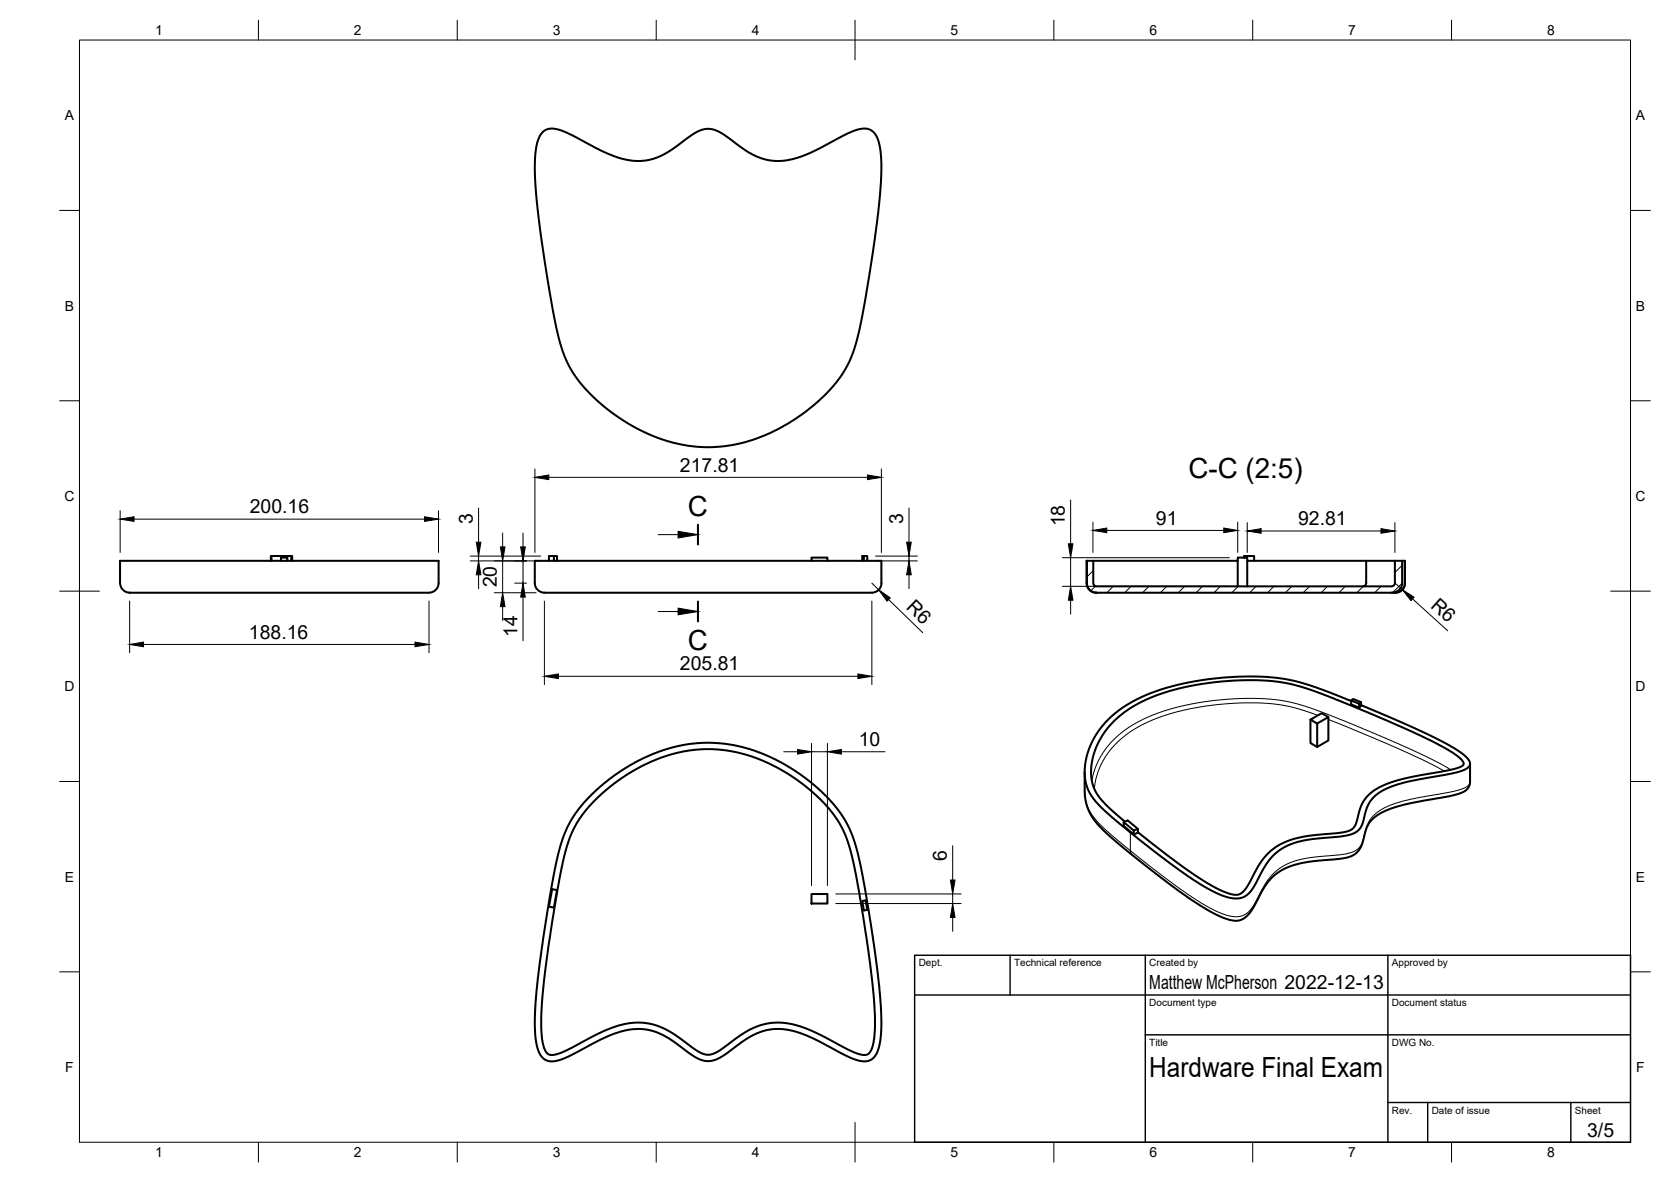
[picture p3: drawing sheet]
<svg xmlns="http://www.w3.org/2000/svg" width="420mm" height="297mm" viewBox="0 0 420 297" stroke-linecap="round" stroke-linejoin="round" font-family="sans-serif">
<!-- layer: Visible -->
<g fill="none" stroke="#000" stroke-width=".51">
<path d="M136.4 33.3l.7-.6 1-.4h1.3l1.2 .3 3.3 1.4 6 3.3 4.3 1.9 3.1 .9 3.7 .4 2.8-.4 2.2-.8 3-1.7 6.2-4.4 1.5-.7 1.9-.1 1.3 .3 1.5 .8 6.1 4.3 2.8 1.6 2.9 .8 3 .3 2.8-.4 3.6-1.2 3.7-1.7 6.7-3.6 2-.8 2.6-.5 1 .2 .8 .4 .8 1.1 .7 1.6 .5 2.6 .2 3-.1 4.5-.4 4.5-1.6 13.2-2.5 15.2-1.8 7.7-.7 2.3-1.3 3-1.2 2.1-2 2.7a44.9 44.9 0 0 1-29.1 15.9l-3.6 .1-2.9-.2a44.9 44.9 0 0 1-30.6-19l-1-1.8-1.3-3.1-1.7-6.1-2.1-12-2.2-15.2-.9-8.9-.1-6.1 .6-4.2 .6-1.7zM68.3 139.7h-.2v1.2M70.7 139.7h2.5v1.2M73.2 139.7h.3v1.2M139.3 139.7h-1.3v1.2M217.2 139.7h-.4v1.2M312.9 139.7h2.4v1.2M30.2 146.5v-5.6h80.1v5.6a2.4 2.4 0 0 1-2.4 2.4M30.2 146.5a2.4 2.4 0 0 0 2.4 2.4M32.6 149h75.3M32.6 148.9h.1M68.3 140.9v-1.2h2.4v1.2"/>
<path d="M70.7 140.1h1.6v.8M136.9 149h82.3M136.9 148.9a2.4 2.4 0 0 1-2.4-2.4v-5.6h87.1v6.2a2.4 2.4 0 0 1-2.4 1.8M139.3 140.9v-1.2h.8v1.2M204 140.9v-.8h4v.8M217.2 140.9v-1.2h.9v1.2M273.3 140.9h1.6v5.6l.2 .6 .5 .2h74.3l.5-.2 .3-.5v-5.7h1.9l-.1 6.2-.7 1.1-.6 .5-1 .2h-74.8a2.38 2.38 0 0 1-2.1-2.4zM273.3 140.9l-.1 5.6a2.4 2.4 0 0 0 2.4 2.4M274.9 140.9h36.3M275.6 149h.1M311.2 147.3v-7.2h2.4v7.2M312.8 140.1v-.4h.1v.4"/>
<path d="M313.6 140.9h37.1M343.5 140.9v5.6a.79 .79 0 0 1-.8 .8M349.8 149h1.1M352.6 140.9h.7v5.6a2.36 2.36 0 0 1-2.4 2.4M353.2 140.9v5.6a2.4 2.4 0 0 1-2.4 2.4M339.7 176.2l-10.5-4-3.4-1-3.1-.6-3.5-.4-3.9-.2-5.3 .1-5 .4-4.6 .7-4.2 .9-4.6 1.3-4.4 1.7-3.6 1.9-3.2 2.2-2.2 2-2.2 2.9a15.8 15.8 0 0 0-2.8 13.2l1.1 2.6 2.2 2.6 4.3 3.9 7.2 5.8 8.4 6.4 5.7 3.8 4.1 2.2 3.1 1 1.1 .2 1.6-.1 1.1-.5 .9-.7 1.2-1.5 2.5-4.8 1.2-1.8 2.1-2.2 2.4-1.5 2.3-1 3-.6 10.3-1.2 1.5-.5 .8-.5a6.5 6.5 0 0 0 1.9-4.3l.7-2 1.1-1.8 1.5-1.4 2-1.2 5-1.7 11.4-2.1 1.8-.4 1.8-.7a1.58 1.58 0 0 0 1.1-1.3 1.58 1.58 0 0 0-.8-1.6l-2.7-2.1-5-2.8-8.6-3.9-10.3-4.4M339.7 176l2 .9M342.2 176.5l-.5 .4v.9l-2-.8v-1l.5-.4 2 .9v.9l-.5 .4M329.5 180.9l2.8-1.7 1.7 1-2.8 1.6zM329.5 180.9v5.8l1.7 1v-5.9M334 180.2v5.9l-2.8 1.6M369.6 191.9v5.2l-.4 .9-.8 .7-1.7 .8-2.1 .6-11.6 2.1-3.4 1-2.5 1.2-1.6 1-1.4 1.6-.5 1.2-1.3 4.3-.6 1.1-1 1.1-1.4 .6-1.6 .4-7.1 .7-3.5 .5-2.8 .8-1.8 .9-2.2 1.5-1.6 1.7-4.6 7.8-1.6 1.4-1.5 .4-2.1-.3-2.2-.8-3.5-1.9-3.4-2.1-10.4-7.7-6.3-5-5.5-4.8-2.7-3.1-1.5-2.9-.6-3-.1-5.8"/>
<path d="M148.2 200.2l3.5-3.2 5.3-3.8 4.6-2.6 4.6-1.9a36.7 36.7 0 0 1 32.1 4l5.7 4 2.7 2.3 2.8 3 1.7 2.1 1.6 2.5 1.2 2.7 1.1 3.1 1.3 5.1 1.3 7.3 2 12.4 1.4 11 .5 6.4-.1 5.2-.4 2.8-.9 2.5a3.8 3.8 0 0 1-5 1.2l-2.6-1.1-7-3.7-2.7-1.2-3.5-1.2-3.3-.5-3.4 .3-3.2 1.2-2.7 1.6-3.8 2.8-2.2 1.4a6 6 0 0 1-7-.9l-6.1-4.3a14.7 14.7 0 0 0-14.3-.5l-2.8 1.3-7.3 3.8-3 1.2-1.3 .2-1.4-.1-1-.7-.8-1a22.5 22.5 0 0 1-1.3-10.7l.8-8.5 1.2-9.3 2-12.7 1.9-9.2 1.1-3.9 1.7-3.7 2.4-3.7zM150.1 200.6l3.3-2.9 4-2.9 3.9-2.2 4.5-2.1 3.6-1.1 3.6-.8 4-.3 3.8 .1 4.3 .6 3.6 1 4.1 1.6 4 2.1 3.5 2.2 3.9 3.1 3.4 3.2 2.4 3a36.6 36.6 0 0 1 5.2 14.5l2.6 15.4 1.9 15.2 .3 4.7v3.7l-.3 3-.6 2.1-.6 .9-.6 .4h-1l-1.1-.3-2.7-1.1-8.7-4.5-3.3-1.3-3.3-.8a17 17 0 0 0-13.4 4.3l-3 2.3-1.6 .9-1.4 .5-1.1-.1-2.3-1.1-6.8-4.8-2.8-1.3-1.9-.5a20.1 20.1 0 0 0-13.3 2.5l-7.7 4.2-3.3 1.1h-1l-.7-.5-.7-1.4-.5-2-.2-3.1 .2-6.2 1.5-13.3 3.1-18.9 1-4.7 1.3-4.2a27.8 27.8 0 0 1 6.9-10.2zM282.5 206.6l1.1-.4 2.5 2.1v1l-1 .4M282.9 206.5l-3.1-2.6-2.5-2.5a12 12 0 0 1-1.8-13.2l1.8-3.5 1.4-1.9 1.5-1.7 4-3.1 4.6-2.5 6.6-2.2 6.5-1.4 8.3-.9 5.7-.1 4.5 .3 4.6 .8 4.9 1.5 5.5 2.1 14.1 5.8 9.7 4.5 6.3 3.4 1.8 1.5 .7 1-.3 .6-1.3 .6-14.5 3-3.2 1-2.9 1.4-1.5 1.2-1.5 1.9-.9 2.1-1.1 3.7-.6 .9-.7 .4-2.2 .6-9.6 1.1-2.8 .7-3.2 1.3-1.9 1.3-2 2-1.5 2.2-2.7 5-1.2 1.5-1.1 .5h-1.5l-1.9-.6-2.5-1.2-2.9-1.7-6.8-4.7-9.6-7.5M286.1 208.3l-1 .4v1l-2.6-2.1v-1l2.6 2.1M138.8 223.5l1.3 .2-.8 4.4-1.3-.2zM204 224.7h4v2.4h-4zM216.8 226.4l.9-.1 .4 2.4-.9 .1z"/>
</g>
<!-- layer: Visible Narrow -->
<path d="M331.4 179.8l-6.8-2.2-6-.9h-7l-8.5 .7-7.6 1.6-3.2 1-3.4 1.3-2.5 1.3-2.7 1.7-2.2 1.7-1.5 1.5a18.3 18.3 0 0 0-4.8 10.8M272.7 198.6a11.8 11.8 0 0 0 4.6 9.3l6.9 5.9M334 180.8l17.7 7.4 6.8 3.1 4.7 2.5M364.8 193.4l-4.5-2.4-5.2-2.5-15.6-6.7-10.6-4.1-2.9-.9-3.9-.8-4.6-.4-5.2-.1-4.2 .3-5.8 .6-4.1 .8-5.4 1.4-4.1 1.6-3.4 1.7a20.6 20.6 0 0 0-10.8 14.3M369.6 196.5l-.4 .9-1.8 .9-3 .8-11.4 2.2-3.5 1.1-2.5 1.2-1.3 1.1-1.2 1.3-.9 1.8-1.4 4.5-.8 1.1-1 .6-3.4 .8-6.1 .5-3.4 .6-3.1 .9-2.2 1.1-1.6 1.3-1.9 2-3.2 5.8-1.1 1.7-1.2 1.1-1.3 .5-1.6 .1-2.3-.5-2.8-1.2-3.4-1.9-8.9-6.2-8.7-6.8M284.2 209.2v4.6M284.2 213.8l.2 .6 .3 .4" fill="none" stroke="#000" stroke-width=".25"/>
<!-- layer: BORDER -->
<g fill="none" stroke="#000" stroke-width=".25">
<path d="M20 10.1h390v276.9h-390zM65 5.1v5M115 5.1v5M165 5.1v5M215 5.1v10M265 5.1v5M315 5.1v5M365 5.1v5M15 52.9h5M410 52.9h5M15 100.7h5M410 100.7h5"/>
<path d="M15 148.6h10M405 148.6h10M15 196.4h5M410 196.4h5M15 244.2h5M410 244.2h5M65 287v5M115 287v5M165 287v5M215 282.1v9.9M265 287v5M315 287v5"/>
<path d="M365 287v5"/>
</g>
<!-- layer: TITLEBLOCK -->
<path d="M230 240.1h180v46.9h-180zM230 250h180M254 240.1v9.9M288 240.1v46.9M349 240.1v46.9M288 260.1h122M349 277.1h61M359 277.1v9.9M395 277.1v9.9" fill="none" stroke="#000" stroke-width=".36"/>
<!-- layer: Hatching -->
<g fill="none" stroke="#000" stroke-width=".25">
<path d="M274.9 143.4l-1.6 1.6M275.5 147.3l-1.2 1.2M279.9 147.3l-1.6 1.7M284.4 147.3l-1.6 1.7M288.9 147.3l-1.6 1.7M293.4 147.3l-1.6 1.7M297.9 147.3l-1.6 1.7M302.3 147.3l-1.5 1.7M306.8 147.3l-1.6 1.7M311.3 147.3l-1.6 1.7M315.8 147.3l-1.6 1.7M320.3 147.3l-1.6 1.7"/>
<path d="M324.8 147.3l-1.6 1.7M329.3 147.3l-1.6 1.7M333.8 147.3l-1.6 1.7M338.3 147.3l-1.6 1.7M342.8 147.3l-1.6 1.7M347.3 147.3l-1.6 1.7M352.6 142.1l-1.9 1.8M352.6 146.5l-2.4 2.4"/>
</g>
<!-- layer: Section Lines -->
<path d="M175.5 131.9v4.9M175.5 151.2v5" fill="none" stroke="#000" stroke-width=".51"/>
<path d="M165.5 134.4h5M165.5 153.7h5" fill="none" stroke="#000" stroke-width=".25"/>
<path d="M170.5 133.5l5 .9-5 .8zM170.5 152.8l5 .9-5 .8z" fill="#000" stroke="#000" stroke-width=".25"/>
<!-- layer: FD_Dimensions -->
<g fill="none" stroke="#000" stroke-width=".25">
<path d="M134.5 117.8v21M138 120h80.1M221.6 117.8v21M30.2 128.3v10.5M33.7 130.5h73.1M110.3 128.3v10.5M118.2 139.7h17.8M120.3 127.7v8.6M120.3 139.7v1.3M126.4 133.9v3.5M131.5 133.9v3.5M220.2 139.7h10.5"/>
<path d="M228.6 127.7v8.6M228.6 139.7v1.3M269.2 125.7v11M274.8 131.2v7.6M278.3 133.3h29.4M311.2 131.2v7.6M313.6 131.3v7.5M317.1 133.4h30.1M350.7 131.3v7.5M32.6 151.1v12.9M107.9 151.1v12.9M118.2 141h17.8"/>
<path d="M120.3 144.4v3.5M124.3 149h10.5M126.4 141v8M126.4 152.4v3.5M129.4 146.5h3M131.5 141v5.5M131.5 150.1v10.9M136.9 151.1v20.9M219.2 151.1v20.9M219.2 146.5l1.7 1.7M220.2 141h10.5M223.4 150.7l8.6 8.3"/>
<path d="M228.6 144.4v3.5M267.1 147.3h42M267.1 140.2h42M269.2 140.2v7.1M269.2 150.8v3.6M350.8 146.5l1.8 1.7M355.2 150.5l8.8 8M36.1 162h68.3M140.4 170h75.3M197.1 188.9h3.5M204 186.8v35.8M204 188.9h4"/>
<path d="M208 186.8v35.8M211.6 188.9h10.9M239.5 212.5v8.7M210.1 227.1h31.6M210.1 224.6h31.6M239.5 224.6v2.5M239.5 230.6v3.4"/>
</g>
<g fill="#000" stroke="#000" stroke-width=".25">
<path d="M134.5 120l3.5-.6v1.1zM218.1 119.4l3.5 .6-3.5 .5zM30.2 130.5l3.5-.6v1.1zM106.8 129.9l3.5 .6-3.5 .5zM119.8 136.3h1.1l-.6 3.4zM125.8 137.4h1.2l-.6 3.6zM130.9 137.4h1.2l-.6 3.6zM228 136.3h1.1l-.5 3.4zM268.6 136.7h1.2l-.6 3.5zM274.8 133.3l3.5-.6v1.2zM307.7 132.7l3.5 .6-3.5 .6zM313.6 133.4l3.5-.6v1.2z"/>
<path d="M347.2 132.8l3.5 .6-3.5 .6zM120.3 141l.6 3.4h-1.1zM126.4 149l.6 3.4h-1.2zM131.5 146.5l.6 3.6h-1.2zM220.9 148.2l3 2-.9 .9zM228.6 141l.5 3.4h-1.1zM269.2 147.3l.6 3.5h-1.2zM352.6 148.2l3 1.9-.8 .8zM32.6 162l3.5-.6v1.1zM104.4 161.4l3.5 .6-3.5 .5zM136.9 170l3.5-.6v1.1zM215.7 169.4l3.5 .6-3.5 .5z"/>
<path d="M200.6 188.3l3.4 .6-3.4 .6zM208 188.9l3.6-.6v1.2zM239.5 227.1l.6 3.5h-1.1zM239 221.2h1.1l-.6 3.4z"/>
</g>
<g font-size="7">
<text x="298.8" y="120">C-C (2:5)</text>
<text x="172.9" y="129.8">C</text>
<text x="172.9" y="163.2">C</text>
<text x="289" y="270.6">Hardware Final Exam</text>
</g>
<g font-size="4.9">
<text x="171" y="118.5">217.81</text>
<text x="62.8" y="129">200.16</text>
<text x="118.9" y="131.6" transform="rotate(-90 118.9 131.6)">3</text>
<text x="227.1" y="131.6" transform="rotate(-90 227.1 131.6)">3</text>
<text x="290.6" y="131.8">91</text>
<text x="326.4" y="132">92.81</text>
<text x="267.7" y="132.3" transform="rotate(-90 267.7 132.3)">18</text>
<text x="124.9" y="147.6" transform="rotate(-90 124.9 147.6)">20</text>
<text x="227.7" y="152.8" transform="rotate(44 227.7 152.8)">R6</text>
<text x="359.5" y="152.5" transform="rotate(42 359.5 152.5)">R6</text>
<text x="62.6" y="160.5">188.16</text>
<text x="130.1" y="160.2" transform="rotate(-90 130.1 160.2)">14</text>
<text x="171" y="168.5">205.81</text>
<text x="215.9" y="187.5">10</text>
<text x="238.1" y="216.4" transform="rotate(-90 238.1 216.4)">6</text>
<text x="289" y="248.5">Matthew McPherson 2022-12-13</text>
<text x="399.1" y="285.7">3/5</text>
</g>
<g font-size="3.5">
<text x="39" y="8.8">1</text>
<text x="89" y="8.8">2</text>
<text x="139" y="8.8">3</text>
<text x="189" y="8.8">4</text>
<text x="239" y="8.8">5</text>
<text x="289" y="8.8">6</text>
<text x="339" y="8.8">7</text>
<text x="389" y="8.8">8</text>
<text x="16.3" y="30.2">A</text>
<text x="411.3" y="30.2">A</text>
<text x="16.3" y="78">B</text>
<text x="411.3" y="78">B</text>
<text x="16.2" y="125.9">C</text>
<text x="411.2" y="125.9">C</text>
<text x="16.2" y="173.7">D</text>
<text x="411.2" y="173.7">D</text>
<text x="16.3" y="221.6">E</text>
<text x="411.3" y="221.6">E</text>
<text x="16.4" y="269.4">F</text>
<text x="411.4" y="269.4">F</text>
<text x="39" y="290.8">1</text>
<text x="89" y="290.8">2</text>
<text x="139" y="290.8">3</text>
<text x="189" y="290.8">4</text>
<text x="239" y="290.8">5</text>
<text x="289" y="290.8">6</text>
<text x="339" y="290.8">7</text>
<text x="389" y="290.8">8</text>
</g>
<g font-size="2.5">
<text x="231" y="242.9">Dept.</text>
<text x="255" y="242.9">Technical reference</text>
<text x="289" y="242.9">Created by</text>
<text x="350" y="242.9">Approved by</text>
<text x="289" y="252.8">Document type</text>
<text x="350" y="252.8">Document status</text>
<text x="289" y="262.9">Title</text>
<text x="350" y="262.9">DWG No.</text>
<text x="350" y="279.9">Rev.</text>
<text x="360" y="279.9">Date of issue</text>
<text x="396" y="279.9">Sheet</text>
</g>
</svg>
